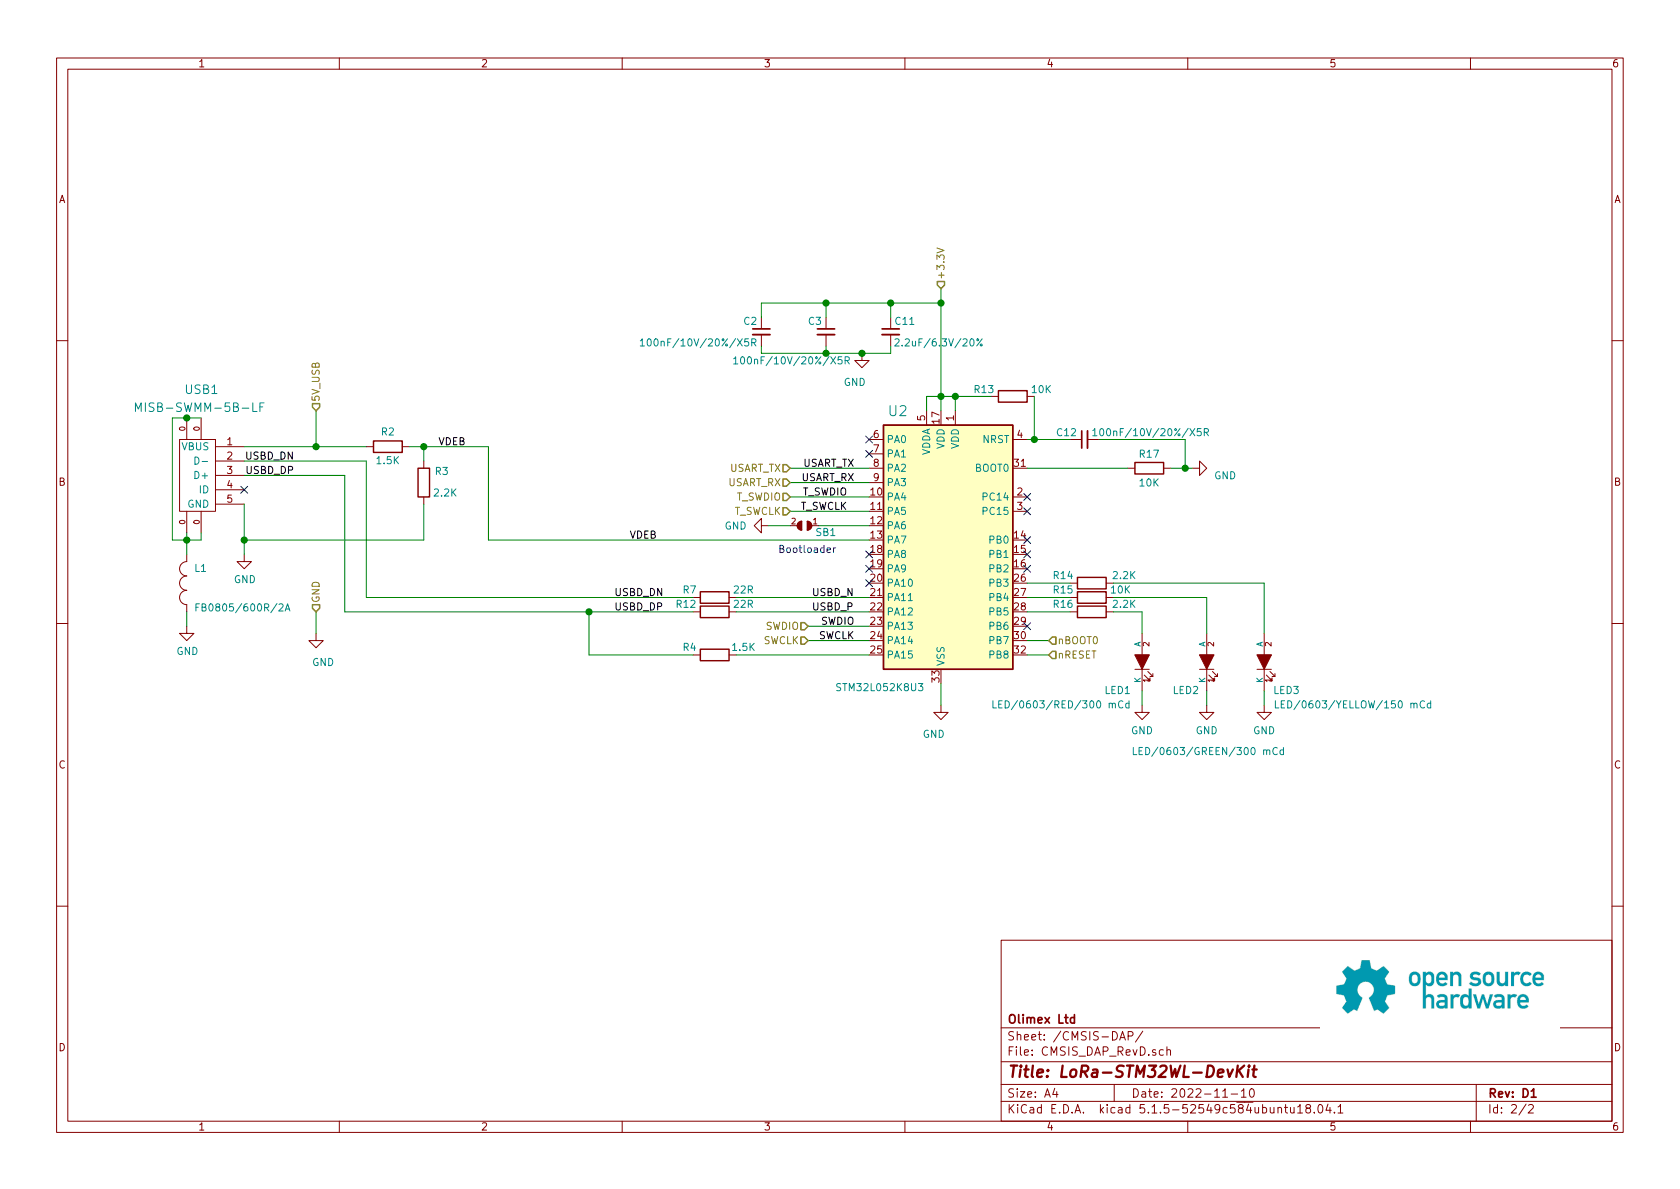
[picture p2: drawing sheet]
EESchema Schematic File Version 4
EELAYER 30 0
EELAYER END
$Descr A4 11693 8268
encoding utf-8
Sheet 2 2
Title "LoRa-STM32WL-DevKit"
Date "2022-11-10"
Rev "D1"
Comp "Olimex Ltd"
Comment1 ""
Comment2 ""
Comment3 ""
Comment4 ""
$EndDescr
$Comp
L LoRa-STM32WL-DevKit_RevD1:GND #PWR05
U 1 1
P 1700 3850
F 0 "#PWR05" H 1700 3600 50  0001 C CNN
F 1 "GND" H 1705 3677 50  0000 C CNN
F 2 "" H 1700 3850 50  0001 C CNN
F 3 "" H 1700 3850 50  0001 C CNN
	1    1700 3850
	1    0    0    -1  
$EndComp
Wire Wire Line
	1300 3700 1300 3750
Wire Wire Line
	1400 3700 1400 3750
Connection ~ 1300 3750
Wire Wire Line
	1300 3750 1300 3850
Text Label 2050 3300 2    50   ~ 0
USBD_DP
Text Label 2050 3200 2    50   ~ 0
USBD_DN
$Comp
L LoRa-STM32WL-DevKit_RevD1:USB-MINI USB1
U 1 1
P 1400 3300
F 0 "USB1" H 1275 3900 60  0000 L CNN
F 1 "MISB-SWMM-5B-LF" H 950 3775 60  0000 L CNN
F 2 "OLIMEX_Connectors-FP:USB-MICRO_MISB-SWMM-5B_LF" H 1500 3300 60  0001 C CNN
F 3 "" H 1500 3300 60  0000 C CNN
	1    1400 3300
	-1   0    0    -1  
$EndComp
NoConn ~ 1700 3400
Wire Wire Line
	1700 3500 1700 3750
Wire Wire Line
	1400 2900 1300 2900
Wire Wire Line
	1300 2900 1200 2900
Wire Wire Line
	1200 2900 1200 3750
Wire Wire Line
	1200 3750 1300 3750
Connection ~ 1300 2900
Wire Wire Line
	6550 4750 6550 4900
$Comp
L LoRa-STM32WL-DevKit_RevD1:GND #PWR017
U 1 1
P 6550 4900
F 0 "#PWR017" H 6550 4650 50  0001 C CNN
F 1 "GND" H 6600 4700 50  0000 C CNN
F 2 "" H 6550 4900 60  0000 C CNN
F 3 "" H 6550 4900 60  0000 C CNN
	1    6550 4900
	-1   0    0    -1  
$EndComp
Wire Wire Line
	6050 4150 5125 4150
Wire Wire Line
	6050 4250 5125 4250
$Comp
L LoRa-STM32WL-DevKit_RevD1:R R7
U 1 1
P 4975 4150
F 0 "R7" H 4800 4100 50  0000 C CNN
F 1 "22R" H 5175 4100 50  0000 C CNN
F 2 "OLIMEX_RLC-FP:R_0402_5MIL_DWS" V 4905 4150 50  0001 C CNN
F 3 "~" H 4975 4150 50  0001 C CNN
	1    4975 4150
	1    0    0    1   
$EndComp
$Comp
L LoRa-STM32WL-DevKit_RevD1:R R12
U 1 1
P 4975 4250
F 0 "R12" H 4775 4200 50  0000 C CNN
F 1 "22R" H 5175 4200 50  0000 C CNN
F 2 "OLIMEX_RLC-FP:R_0402_5MIL_DWS" V 4905 4250 50  0001 C CNN
F 3 "~" H 4975 4250 50  0001 C CNN
	1    4975 4250
	1    0    0    1   
$EndComp
Text Label 4275 4150 0    50   ~ 0
USBD_DN
Text Label 4275 4250 0    50   ~ 0
USBD_DP
Text Label 5650 4150 0    50   ~ 0
USBD_N
Text Label 5650 4250 0    50   ~ 0
USBD_P
$Comp
L LoRa-STM32WL-DevKit_RevD1:R R4
U 1 1
P 4975 4550
F 0 "R4" H 4800 4500 50  0000 C CNN
F 1 "1.5K" H 5175 4500 50  0000 C CNN
F 2 "OLIMEX_RLC-FP:R_0402_5MIL_DWS" V 4905 4550 50  0001 C CNN
F 3 "~" H 4975 4550 50  0001 C CNN
	1    4975 4550
	1    0    0    1   
$EndComp
Wire Wire Line
	6050 4550 5125 4550
Wire Wire Line
	6050 4350 5625 4350
Wire Wire Line
	6050 4450 5625 4450
Text Label 5950 4450 2    50   ~ 0
SWCLK
Text Label 5950 4350 2    50   ~ 0
SWDIO
Wire Wire Line
	5500 3550 6050 3550
Wire Wire Line
	5500 3450 6050 3450
Text Label 5900 3550 2    50   ~ 0
T_SWCLK
Text Label 5900 3450 2    50   ~ 0
T_SWDIO
$Comp
L LoRa-STM32WL-DevKit_RevD1:R R15
U 1 1
P 7600 4150
F 0 "R15" H 7400 4100 50  0000 C CNN
F 1 "10K" H 7800 4100 50  0000 C CNN
F 2 "OLIMEX_RLC-FP:R_0402_5MIL_DWS" V 7530 4150 50  0001 C CNN
F 3 "~" H 7600 4150 50  0001 C CNN
	1    7600 4150
	1    0    0    1   
$EndComp
$Comp
L LoRa-STM32WL-DevKit_RevD1:R R14
U 1 1
P 7600 4050
F 0 "R14" H 7400 4000 50  0000 C CNN
F 1 "2.2K" H 7825 4000 50  0000 C CNN
F 2 "OLIMEX_RLC-FP:R_0402_5MIL_DWS" V 7530 4050 50  0001 C CNN
F 3 "~" H 7600 4050 50  0001 C CNN
	1    7600 4050
	1    0    0    1   
$EndComp
Wire Wire Line
	7450 4150 7150 4150
Wire Wire Line
	7450 4250 7150 4250
Wire Wire Line
	7750 4150 8400 4150
Wire Wire Line
	7750 4250 7950 4250
Wire Wire Line
	7950 4250 7950 4400
Wire Wire Line
	8400 4800 8400 4900
Wire Wire Line
	7950 4800 7950 4900
$Comp
L LoRa-STM32WL-DevKit_RevD1:GND #PWR018
U 1 1
P 7950 4900
F 0 "#PWR018" H 7950 4650 50  0001 C CNN
F 1 "GND" H 7950 4725 50  0000 C CNN
F 2 "" H 7950 4900 60  0000 C CNN
F 3 "" H 7950 4900 60  0000 C CNN
	1    7950 4900
	-1   0    0    -1  
$EndComp
$Comp
L LoRa-STM32WL-DevKit_RevD1:GND #PWR020
U 1 1
P 8400 4900
F 0 "#PWR020" H 8400 4650 50  0001 C CNN
F 1 "GND" H 8400 4725 50  0000 C CNN
F 2 "" H 8400 4900 60  0000 C CNN
F 3 "" H 8400 4900 60  0000 C CNN
	1    8400 4900
	-1   0    0    -1  
$EndComp
Wire Wire Line
	6650 2850 6650 2750
Wire Wire Line
	6650 2750 6550 2750
Wire Wire Line
	6450 2850 6450 2750
Wire Wire Line
	6550 2850 6550 2750
Connection ~ 6550 2750
Wire Wire Line
	6550 2750 6450 2750
$Comp
L LoRa-STM32WL-DevKit_RevD1:R R17
U 1 1
P 8000 3250
F 0 "R17" H 8000 3350 50  0000 C CNN
F 1 "10K" H 8000 3150 50  0000 C CNN
F 2 "OLIMEX_RLC-FP:R_0402_5MIL_DWS" V 7930 3250 50  0001 C CNN
F 3 "~" H 8000 3250 50  0001 C CNN
	1    8000 3250
	-1   0    0    -1  
$EndComp
Wire Wire Line
	8150 3250 8250 3250
$Comp
L LoRa-STM32WL-DevKit_RevD1:GND #PWR019
U 1 1
P 8300 3250
F 0 "#PWR019" H 8300 3000 50  0001 C CNN
F 1 "GND" V 8350 3100 50  0000 R CNN
F 2 "" H 8300 3250 60  0000 C CNN
F 3 "" H 8300 3250 60  0000 C CNN
	1    8300 3250
	0    -1   1    0   
$EndComp
Wire Wire Line
	6900 2750 6650 2750
Connection ~ 6650 2750
$Comp
L LoRa-STM32WL-DevKit_RevD1:R R13
U 1 1
P 7050 2750
F 0 "R13" H 7250 2800 50  0000 C CNN
F 1 "10K" H 6850 2800 50  0000 C CNN
F 2 "OLIMEX_RLC-FP:R_0402_5MIL_DWS" V 6980 2750 50  0001 C CNN
F 3 "~" H 7050 2750 50  0001 C CNN
	1    7050 2750
	-1   0    0    -1  
$EndComp
Wire Wire Line
	7200 2750 7200 3050
Wire Wire Line
	7200 3050 7150 3050
Wire Wire Line
	7200 3050 7450 3050
Connection ~ 7200 3050
$Comp
L LoRa-STM32WL-DevKit_RevD1:C C12
U 1 1
P 7550 3050
F 0 "C12" V 7500 3100 50  0000 L CNN
F 1 "100nF/10V/20%/X5R" V 7500 2175 50  0000 L CNN
F 2 "OLIMEX_RLC-FP:C_0402_5MIL_DWS" H 7588 2900 50  0001 C CNN
F 3 "~" H 7550 3050 50  0001 C CNN
	1    7550 3050
	0    -1   1    0   
$EndComp
Wire Wire Line
	7650 3050 8250 3050
Wire Wire Line
	8250 3050 8250 3250
Connection ~ 8250 3250
Wire Wire Line
	8250 3250 8300 3250
NoConn ~ 6050 3950
NoConn ~ 7150 4350
NoConn ~ 7150 3850
NoConn ~ 7150 3550
NoConn ~ 7150 3450
Wire Wire Line
	6050 3250 5500 3250
Text Label 5950 3250 2    50   ~ 0
USART_TX
Text Label 5950 3350 2    50   ~ 0
USART_RX
Wire Wire Line
	4825 4550 4100 4550
$Comp
L LoRa-STM32WL-DevKit_RevD1:LED LED3
U 1 1
P 8800 4600
F 0 "LED3" V 8600 4850 50  0000 R CNN
F 1 "LED/0603/YELLOW/150 mCd" V 8500 5775 50  0000 R CNN
F 2 "OLIMEX_LEDs-FP:LED_0603_KA" H 8800 4600 60  0001 C CNN
F 3 "" H 8800 4600 60  0000 C CNN
	1    8800 4600
	0    1    -1   0   
$EndComp
$Comp
L LoRa-STM32WL-DevKit_RevD1:C C11
U 1 1
P 6200 2300
F 0 "C11" H 6025 2375 50  0000 L CNN
F 1 "2.2uF/6.3V/20%" H 5550 2225 50  0000 L CNN
F 2 "OLIMEX_RLC-FP:C_0402_5MIL_DWS" H 6238 2150 50  0001 C CNN
F 3 "~" H 6200 2300 50  0001 C CNN
	1    6200 2300
	-1   0    0    -1  
$EndComp
$Comp
L LoRa-STM32WL-DevKit_RevD1:C C3
U 1 1
P 5750 2300
F 0 "C3" H 5775 2375 50  0000 L CNN
F 1 "100nF/10V/20%/X5R" H 5575 2100 50  0000 L CNN
F 2 "OLIMEX_RLC-FP:C_0402_5MIL_DWS" H 5788 2150 50  0001 C CNN
F 3 "~" H 5750 2300 50  0001 C CNN
	1    5750 2300
	-1   0    0    -1  
$EndComp
Wire Wire Line
	6550 2000 6550 2100
Wire Wire Line
	6550 2100 6200 2100
Wire Wire Line
	5750 2100 5750 2200
Connection ~ 6550 2100
Wire Wire Line
	6550 2100 6550 2750
Wire Wire Line
	6200 2200 6200 2100
Connection ~ 6200 2100
Wire Wire Line
	6200 2100 5750 2100
Wire Wire Line
	6200 2400 6200 2450
Wire Wire Line
	6200 2450 6000 2450
Wire Wire Line
	5750 2450 5750 2400
$Comp
L LoRa-STM32WL-DevKit_RevD1:GND #PWR08
U 1 1
P 6000 2450
F 0 "#PWR08" H 6000 2200 50  0001 C CNN
F 1 "GND" H 6050 2250 50  0000 C CNN
F 2 "" H 6000 2450 60  0000 C CNN
F 3 "" H 6000 2450 60  0000 C CNN
	1    6000 2450
	-1   0    0    -1  
$EndComp
Connection ~ 6000 2450
Wire Wire Line
	6000 2450 5750 2450
$Comp
L LoRa-STM32WL-DevKit_RevD1:C C2
U 1 1
P 5300 2300
F 0 "C2" H 5325 2375 50  0000 L CNN
F 1 "100nF/10V/20%/X5R" H 5325 2225 50  0000 L CNN
F 2 "OLIMEX_RLC-FP:C_0402_5MIL_DWS" H 5338 2150 50  0001 C CNN
F 3 "~" H 5300 2300 50  0001 C CNN
	1    5300 2300
	-1   0    0    -1  
$EndComp
Wire Wire Line
	5300 2400 5300 2450
Wire Wire Line
	5300 2450 5750 2450
Connection ~ 5750 2450
Wire Wire Line
	5300 2200 5300 2100
Wire Wire Line
	5300 2100 5750 2100
Connection ~ 5750 2100
Wire Wire Line
	6050 3350 5500 3350
NoConn ~ 6050 4050
$Comp
L LoRa-STM32WL-DevKit_RevD1:R R2
U 1 1
P 2700 3100
F 0 "R2" H 2700 3000 50  0000 C CNN
F 1 "1.5K" H 2700 3200 50  0000 C CNN
F 2 "OLIMEX_RLC-FP:R_0402_5MIL_DWS" V 2630 3100 50  0001 C CNN
F 3 "~" H 2700 3100 50  0001 C CNN
	1    2700 3100
	-1   0    0    1   
$EndComp
NoConn ~ 7150 3750
Wire Wire Line
	2850 3100 2950 3100
$Comp
L LoRa-STM32WL-DevKit_RevD1:R R3
U 1 1
P 2950 3350
F 0 "R3" V 3025 3225 50  0000 C CNN
F 1 "2.2K" V 2875 3200 50  0000 C CNN
F 2 "OLIMEX_RLC-FP:R_0402_5MIL_DWS" V 2880 3350 50  0001 C CNN
F 3 "~" H 2950 3350 50  0001 C CNN
	1    2950 3350
	0    -1   -1   0   
$EndComp
Wire Wire Line
	2950 3500 2950 3750
Wire Wire Line
	2950 3750 1700 3750
Connection ~ 1700 3750
Wire Wire Line
	2950 3200 2950 3100
Connection ~ 2950 3100
Wire Wire Line
	2950 3100 3400 3100
Text Label 3050 3100 0    50   ~ 0
VDEB
Text Label 4575 3750 2    50   ~ 0
VDEB
Wire Wire Line
	1700 3100 2200 3100
Wire Wire Line
	2400 3300 2400 4250
Wire Wire Line
	1700 3300 2400 3300
Wire Wire Line
	2550 3200 2550 4150
Wire Wire Line
	2550 4150 4825 4150
Wire Wire Line
	1700 3200 2550 3200
Wire Wire Line
	3400 3100 3400 3750
Wire Wire Line
	3400 3750 6050 3750
$Comp
L LoRa-STM32WL-DevKit_RevD1:R R16
U 1 1
P 7600 4250
F 0 "R16" H 7400 4200 50  0000 C CNN
F 1 "2.2K" H 7825 4200 50  0000 C CNN
F 2 "OLIMEX_RLC-FP:R_0402_5MIL_DWS" V 7530 4250 50  0001 C CNN
F 3 "~" H 7600 4250 50  0001 C CNN
	1    7600 4250
	1    0    0    1   
$EndComp
Wire Wire Line
	8400 4150 8400 4400
Wire Wire Line
	8800 4800 8800 4900
$Comp
L LoRa-STM32WL-DevKit_RevD1:GND #PWR021
U 1 1
P 8800 4900
F 0 "#PWR021" H 8800 4650 50  0001 C CNN
F 1 "GND" H 8800 4725 50  0000 C CNN
F 2 "" H 8800 4900 60  0000 C CNN
F 3 "" H 8800 4900 60  0000 C CNN
	1    8800 4900
	-1   0    0    -1  
$EndComp
$Comp
L LoRa-STM32WL-DevKit_RevD1:LED LED1
U 1 1
P 7950 4600
F 0 "LED1" V 7750 4525 50  0000 R CNN
F 1 "LED/0603/RED/300 mCd" V 7650 4525 50  0000 R CNN
F 2 "OLIMEX_LEDs-FP:LED_0603_KA" H 7950 4600 60  0001 C CNN
F 3 "" H 7950 4600 60  0000 C CNN
	1    7950 4600
	0    1    -1   0   
$EndComp
Wire Wire Line
	7750 4050 8800 4050
Wire Wire Line
	8800 4050 8800 4400
Wire Wire Line
	7150 4050 7450 4050
Text HLabel 5500 3250 0    50   Input ~ 0
USART_TX
Text HLabel 5500 3350 0    50   Input ~ 0
USART_RX
Text HLabel 5500 3450 0    50   Input ~ 0
T_SWDIO
Text HLabel 5500 3550 0    50   Input ~ 0
T_SWCLK
Wire Wire Line
	2200 3100 2200 2850
Connection ~ 2200 3100
Wire Wire Line
	2200 3100 2550 3100
Text HLabel 2200 2850 1    50   Input ~ 0
5V_USB
Text HLabel 2200 4250 1    50   Input ~ 0
GND
Wire Wire Line
	2200 4250 2200 4400
$Comp
L LoRa-STM32WL-DevKit_RevD1:GND #PWR06
U 1 1
P 2200 4400
F 0 "#PWR06" H 2200 4150 50  0001 C CNN
F 1 "GND" H 2250 4200 50  0000 C CNN
F 2 "" H 2200 4400 60  0000 C CNN
F 3 "" H 2200 4400 60  0000 C CNN
	1    2200 4400
	1    0    0    -1  
$EndComp
Text HLabel 5625 4350 0    50   Input ~ 0
SWDIO
Text HLabel 5625 4450 0    50   Input ~ 0
SWCLK
Wire Wire Line
	7150 4550 7300 4550
Wire Wire Line
	7150 4450 7300 4450
Text HLabel 7300 4450 2    50   Input ~ 0
nBOOT0
Text HLabel 7300 4550 2    50   Input ~ 0
nRESET
Text HLabel 6550 2000 1    50   Input ~ 0
+3.3V
NoConn ~ 7150 3950
Wire Wire Line
	2400 4250 4100 4250
Connection ~ 4100 4250
Wire Wire Line
	4100 4250 4825 4250
NoConn ~ 6050 3850
Wire Wire Line
	7150 3250 7850 3250
Wire Wire Line
	4100 4250 4100 4550
NoConn ~ 6050 3050
NoConn ~ 6050 3150
Wire Wire Line
	6050 3650 5700 3650
$Comp
L LoRa-STM32WL-DevKit_RevD1:SJ SB1
U 1 1
P 5600 3650
F 0 "SB1" H 5450 3700 50  0000 C CNN
F 1 "NA" H 5600 3800 50  0001 C CNN
F 2 "OLIMEX_Connectors-FP:WU02S" H 5608 3712 20  0001 C CNN
F 3 "" H 5600 3650 60  0000 C CNN
	1    5600 3650
	-1   0    0    1   
$EndComp
Wire Wire Line
	5500 3650 5350 3650
$Comp
L LoRa-STM32WL-DevKit_RevD1:GND #PWR0101
U 1 1
P 5350 3650
F 0 "#PWR0101" H 5350 3400 50  0001 C CNN
F 1 "GND" V 5350 3500 50  0000 R CNN
F 2 "" H 5350 3650 60  0000 C CNN
F 3 "" H 5350 3650 60  0000 C CNN
	1    5350 3650
	0    1    1    0   
$EndComp
Text Notes 5825 3850 2    50   ~ 0
Bootloader
Wire Wire Line
	1700 3750 1700 3850
Wire Wire Line
	1400 3750 1300 3750
$Comp
L LoRa-STM32WL-DevKit_RevD1:L L1
U 1 1
P 1300 4050
F 0 "L1" V 1400 4000 50  0000 R CNN
F 1 "FB0805/600R/2A" V 1125 4000 50  0000 R CNN
F 2 "OLIMEX_RLC-FP:L_0805_5MIL_DWS" V 1209 4006 60  0001 R CNN
F 3 "" H 1250 4050 60  0000 C CNN
	1    1300 4050
	0    -1   -1   0   
$EndComp
$Comp
L LoRa-STM32WL-DevKit_RevD1:GND #PWR0102
U 1 1
P 1300 4350
F 0 "#PWR0102" H 1300 4100 50  0001 C CNN
F 1 "GND" H 1305 4177 50  0000 C CNN
F 2 "" H 1300 4350 50  0001 C CNN
F 3 "" H 1300 4350 50  0001 C CNN
	1    1300 4350
	1    0    0    -1  
$EndComp
Wire Wire Line
	1300 4250 1300 4350
$Comp
L LoRa-STM32WL-DevKit_RevD1:STM32L052K8U3 U2
U 1 1
P 6550 3750
F 0 "U2" H 6850 4650 70  0000 C CNN
F 1 "STM32L052K8U3" H 6975 2725 50  0000 C CNN
F 2 "OLIMEX_IC-FP:QFN32_EP(33)_5.00x5.00x0.90mm_Pitch_0.50mm" H 6050 2950 50  0001 R CNN
F 3 "http://www.st.com/st-web-ui/static/active/en/resource/technical/document/datasheet/DM00039193.pdf" H 6550 3750 50  0001 C CNN
	1    6550 3750
	-1   0    0    -1  
$EndComp
$Comp
L LoRa-STM32WL-DevKit_RevD1:LED LED2
U 1 1
P 8400 4600
F 0 "LED2" V 8200 4550 50  0000 R CNN
F 1 "LED/0603/GREEN/300 mCd" V 7775 5150 50  0000 R CNN
F 2 "OLIMEX_LEDs-FP:LED_0603_KA" H 8400 4600 60  0001 C CNN
F 3 "" H 8400 4600 60  0000 C CNN
	1    8400 4600
	0    1    -1   0   
$EndComp
$EndSCHEMATC
